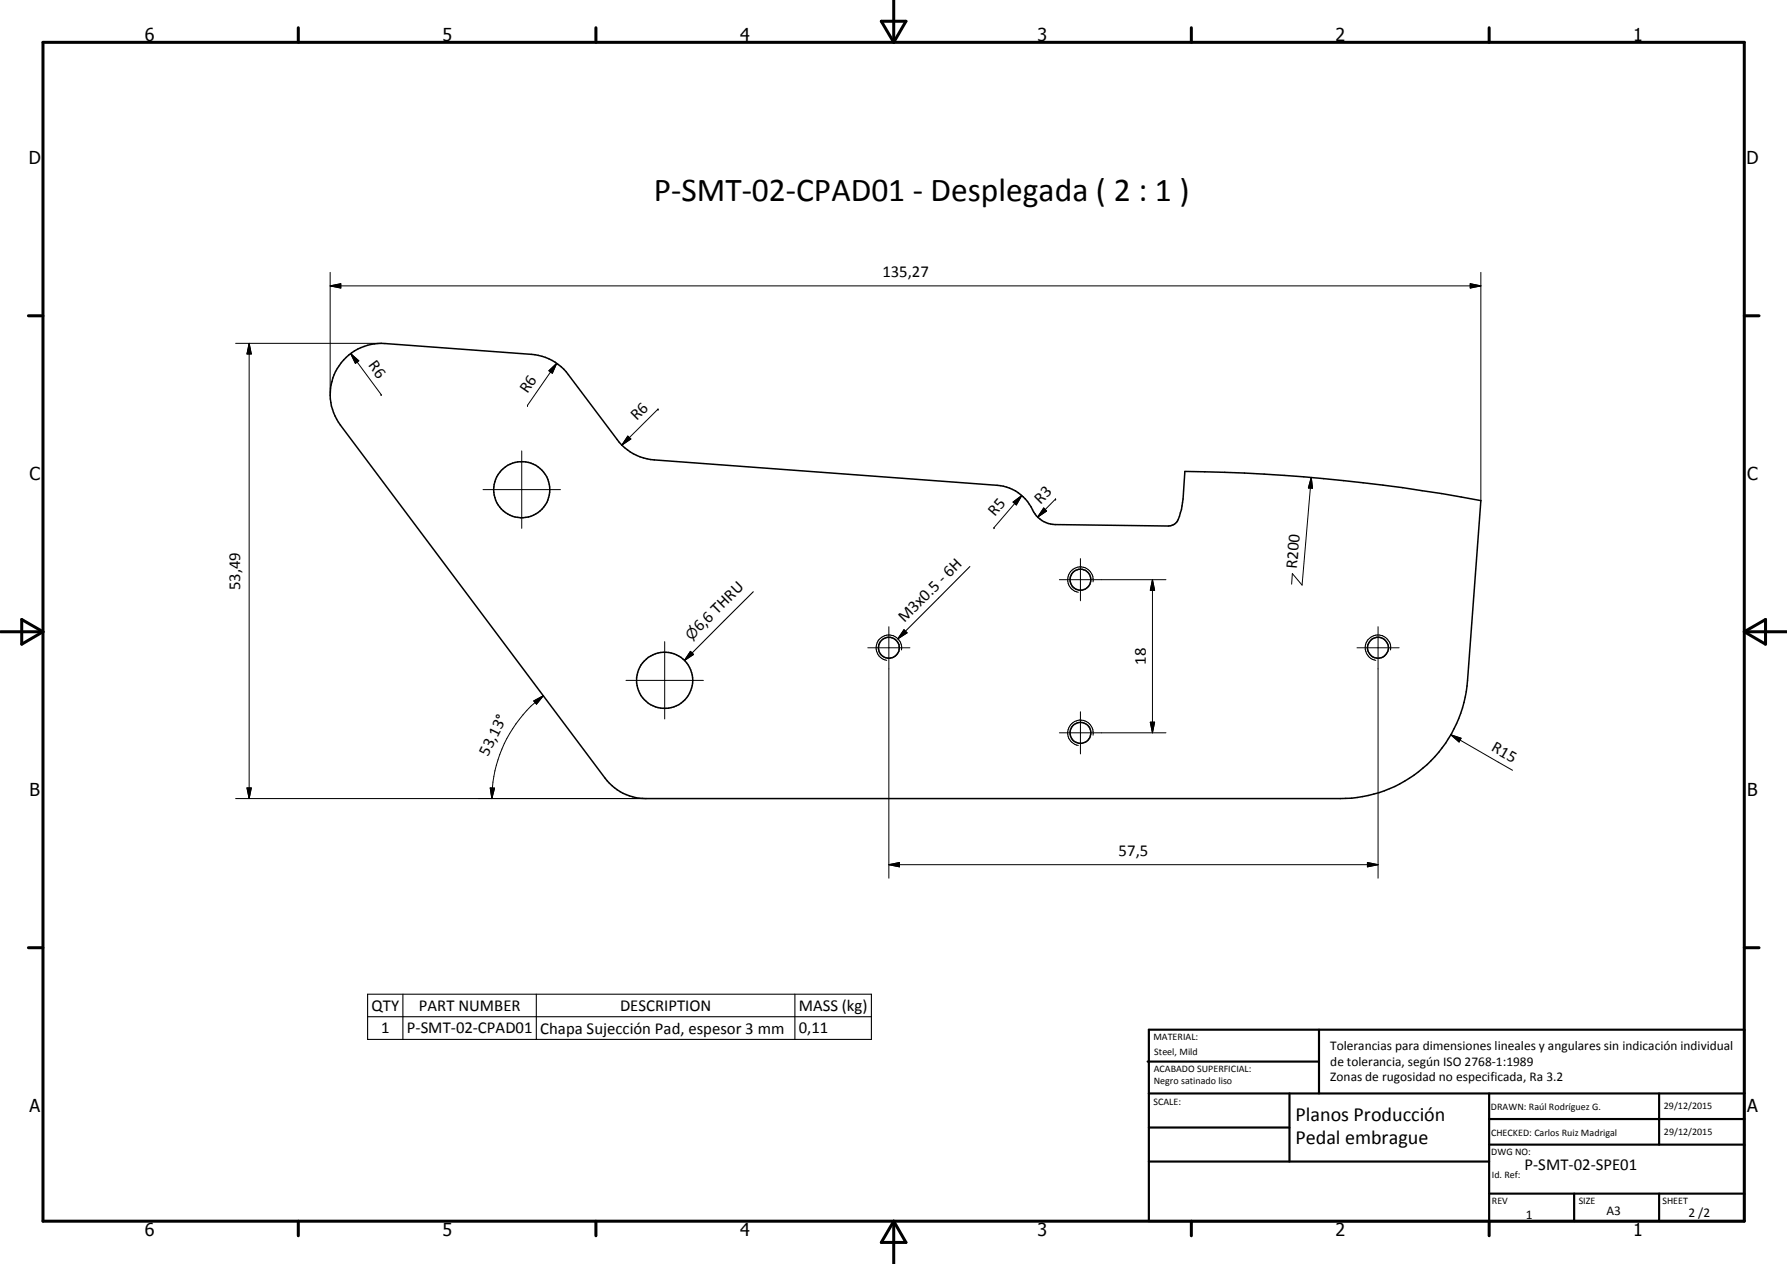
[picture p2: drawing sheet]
<svg xmlns="http://www.w3.org/2000/svg" width="420mm" height="297mm" viewBox="0 0 420 297" stroke-linecap="round" stroke-linejoin="round" font-family="sans-serif">
<g fill="none" stroke="#000" stroke-width=".35">
<path d="M80.8 84.6a12 12 0 0 1 9.7-3.9l34.4 2.6a11.8 11.8 0 0 1 8.7 4.8l11.5 15.2a11.8 11.8 0 0 0 8.7 4.8l80.6 5.9a10 10 0 0 1 8.6 6.3 6 6 0 0 0 5.1 3l26.6 .3a2.65 2.65 0 0 0 2.6-2.3l.5-1.5 .4-2.5 .4-6.5a402.4 402.4 0 0 1 69.6 6.8l-3.2 42.3a29.9 29.9 0 0 1-29.9 27.8h-163.2a11.9 11.9 0 0 1-9.6-4.8l-62.3-83a12 12 0 0 1 .8-15.3z"/>
<circle cx="122.7" cy="115.1" r="6.6"/>
<circle cx="254" cy="136.2" r="2.46"/>
<circle cx="156.3" cy="159.9" r="6.6"/>
<circle cx="209" cy="152.2" r="2.45"/>
<circle cx="324" cy="152.2" r="2.46"/>
<circle cx="254" cy="172.2" r="2.46"/>
</g>
<g fill="none" stroke="#000" stroke-width=".25">
<path d="M177.1 139.1l-16.2 16.1M228 133.1l-16.9 17M257 136.7a3 3 0 0 0-2.5-3.4 3 3 0 0 0-3.4 2.4 3 3 0 0 0 2.4 3.5M162.3 153.1l.8 .7-2.2 1.4zM211.1 150.1a3 3 0 0 0-4.8 .8 3 3 0 0 0 2.2 4.3M211.1 150.1l.5 .6 .3 .8 .1 1.2M212.5 148l.8 .7-2.2 1.4zM326.9 152.7a3 3 0 0 0-2.4-3.4 3 3 0 0 0-3.5 2.4 3 3 0 0 0 2.5 3.5M257 172.8a2.99 2.99 0 0 0-2.4-3.5 2.99 2.99 0 0 0-3.5 2.4 2.99 2.99 0 0 0 2.4 3.5M86.4 233.6h118.5v10.7h-118.5zM86.4 238.9h118.5M94.7 233.6v10.7"/>
<path d="M126.1 233.6v10.7M186.9 233.6v10.7"/>
</g>
<g fill="none" stroke="#000" stroke-width=".71">
<path d="M10.1 9.9h400v277.1h-400zM70.1 6.5v3.4M140.1 6.5v3.4M207.2 5h5.8l-2.9 4.9zM210.1 0v9.9M280.1 6.5v3.4M350.1 6.5v3.4M6.7 74.2h3.4M410.1 74.2h3.5M.1 148.5h10M5.1 145.6l5 2.9-5 2.9zM410.1 148.5h10"/>
<path d="M410.1 148.5l5-2.9v5.8zM6.7 222.7h3.4M410.1 222.7h3.5M70.1 287v3.4M140.1 287v3.4M210.1 287v10M210.1 287l2.9 5h-5.8zM280.1 287v3.4M350.1 287v3.4"/>
</g>
<g fill="none" stroke="#000" stroke-width=".51">
<path d="M269.8 249.5h40.3M270.1 242h140v45h-140zM270.1 257h140M303.2 257v16M310.1 242v15M350.1 257v30M390.1 257v12M270.1 265h33.1M270.1 273h80M350.1 269h60M350.1 263h60M350.1 280.5h60"/>
<path d="M370.1 280.5v6.5M390.1 280.5v6.5"/>
</g>
<g fill="none" stroke="#000" stroke-width=".24">
<path d="M77.6 67.2l2.5-.5v1zM77.6 67.2h270.6M77.6 64v28.7M345.7 66.7l2.5 .5-2.5 .5zM348.2 64v53.6M55.4 80.7h34.2M58.6 80.7l.5 2.5h-1zM58.6 80.7v107M82.5 83.1l1.9 1.7-.8 .6zM82.5 83.1l7.1 9.6M89.6 92.7h.1M124 95.2h.1"/>
<path d="M129.1 87.1l1.8-1.7-1 2.3zM130.9 85.4l-6.9 9.8M154.7 96.1h.1M154.7 96.1l-8.5 8.5M113.6 115.1h18.2M122.7 106v18.2M147.6 102.5l.7 .7-2.1 1.4zM238.2 118l2-1.5-1.2 2.2zM240.2 116.5l-6.5 7.5M245.4 119.4l.7 .7-2.1 1.4zM248.2 117.3h.1M248.2 117.3l-4.2 4.2"/>
<path d="M308.3 112.2l.3 2.5h-1zM308.3 112.2l-2.2 25.3-2.2-2.7-.2 2.5M233.7 124h.1M249.1 136.2h25M254 131.3v9.9M271 136.2l.5 2.5h-1zM271 136.2v36M147.2 159.9h18.2M156.3 150.8v18.2M204 152.2h9.9M209 147.3v59.1M319.1 152.2h9.9"/>
<path d="M324 147.3v59.1M125.5 164.7l2.3-1.2-1.7 2zM127.8 163.5a30.3 30.3 0 0 0-12.2 24.2M249.1 172.2h25M254 167.3v9.9M270.5 169.7h1l-.5 2.5zM341.1 172.7l2.4 .8-.4 .9zM341.1 172.7l14.5 8.3M55.4 187.7h96.5M58.1 185.2h1l-.5 2.5zM115.3 185.2h1l-.7 2.5zM209 203.2l2.5-.5v1z"/>
<path d="M209 203.2h115M321.5 202.7l2.5 .5-2.5 .5z"/>
</g>
<g fill="#000">
<path d="M77.6 67.2l2.5-.5v1zM345.7 66.7l2.5 .5-2.5 .5zM58.6 80.7l.5 2.5h-1zM82.5 83.1l1.9 1.7-.8 .6zM129.1 87.1l1.8-1.7-1 2.3zM147.6 102.5l.7 .7-2.1 1.4zM238.2 118l2-1.5-1.2 2.2zM245.4 119.4l.7 .7-2.1 1.4zM308.3 112.2l.3 2.5h-1zM271 136.2l.5 2.5h-1zM162.3 153.1l.8 .7-2.2 1.4zM212.5 148l.8 .7-2.2 1.4z"/>
<path d="M125.5 164.7l2.3-1.2-1.7 2zM270.5 169.7h1l-.5 2.5zM341.1 172.7l2.4 .8-.4 .9zM58.1 185.2h1l-.5 2.5zM115.3 185.2h1l-.7 2.5zM209 203.2l2.5-.5v1zM321.5 202.7l2.5 .5-2.5 .5z"/>
</g>
<text font-size="7.9" x="153.7" y="47.2">P-SMT-02-CPAD01 - Desplegada ( 2 : 1 )</text>
<g font-size="4.7">
<text x="304.6" y="263.5">Planos Producción</text>
<text x="304.6" y="268.9">Pedal embrague</text>
</g>
<g font-size="4.2">
<text x="34" y="9.6">6</text>
<text x="104" y="9.6">5</text>
<text x="174" y="9.6">4</text>
<text x="244" y="9.6">3</text>
<text x="314" y="9.6">2</text>
<text x="384" y="9.6">1</text>
<text x="6.8" y="38.7">D</text>
<text x="410.6" y="38.7">D</text>
<text x="7" y="112.9">C</text>
<text x="410.8" y="112.9">C</text>
<text x="7" y="187.1">B</text>
<text x="410.8" y="187.1">B</text>
<text x="7" y="261.4">A</text>
<text x="410.8" y="261.4">A</text>
<text x="34" y="290.4">6</text>
<text x="104" y="290.4">5</text>
<text x="174" y="290.4">4</text>
<text x="244" y="290.4">3</text>
<text x="314" y="290.4">2</text>
<text x="384" y="290.4">1</text>
</g>
<g font-size="3.9">
<text x="207.5" y="65.1">135,27</text>
<text x="86.5" y="85.8" transform="rotate(53 86.5 85.8)">R6</text>
<text x="124" y="92.6" transform="rotate(-55 124 92.6)">R6</text>
<text x="149.7" y="98.9" transform="rotate(-45 149.7 98.9)">R6</text>
<text x="244.7" y="118.7" transform="rotate(-45 244.7 118.7)">R3</text>
<text x="233.9" y="121.5" transform="rotate(-49 233.9 121.5)">R5</text>
<text x="304.9" y="133.7" transform="rotate(-85 304.9 133.7)">R200</text>
<text x="56.5" y="138.7" transform="rotate(-90 56.5 138.7)">53,49</text>
<text x="164.5" y="148.6" transform="rotate(-45 164.5 148.6)">6,6 THRU</text>
<text x="212.7" y="146.4" transform="rotate(-45 212.7 146.4)">M3x0.5 - 6H</text>
<text x="269.4" y="156.3" transform="rotate(-90 269.4 156.3)">18</text>
<text x="114.7" y="177.8" transform="rotate(-63 114.7 177.8)">53,13°</text>
<text x="350.4" y="176.3" transform="rotate(30 350.4 176.3)">R15</text>
<text x="263" y="201.1">57,5</text>
<text x="87.4" y="237.6">QTY</text>
<text x="98.5" y="237.5">PART NUMBER</text>
<text x="145.8" y="237.6">DESCRIPTION</text>
<text x="187.8" y="237.7">MASS (kg)</text>
<text x="89.6" y="242.9">1</text>
<text x="95.7" y="242.9">P-SMT-02-CPAD01</text>
<text x="127" y="243">Chapa Sujección Pad, espesor 3 mm</text>
<text x="187.8" y="242.9">0,11</text>
<text x="358.5" y="275">P-SMT-02-SPE01</text>
</g>
<text font-size="3.3" x="162.5" y="150.6" transform="rotate(-45 162.5 150.6)">n</text>
<g font-size="3.1">
<text x="312.7" y="246.8">Tolerancias para dimensiones lineales y angulares sin indicación individual</text>
<text x="312.7" y="250.4">de tolerancia, según ISO 2768-1:1989</text>
<text x="312.7" y="254">Zonas de rugosidad no especificada, Ra 3.2</text>
<text x="358.7" y="286.5">1</text>
<text x="377.7" y="285.6">A3</text>
<text x="397" y="285.9">2 /2</text>
</g>
<g font-size="2.4">
<text x="271.2" y="244.4">MATERIAL:</text>
<text x="271.3" y="252">ACABADO SUPERFICIAL:</text>
<text x="271.4" y="247.9">Steel, Mild</text>
<text x="271.3" y="254.6">Negro satinado liso</text>
<text x="271.2" y="259.7">SCALE:</text>
<text x="350.6" y="260.8">DRAWN: Raúl Rodríguez G.</text>
<text x="391.2" y="260.6">29/12/2015</text>
<text x="350.6" y="266.9">CHECKED: Carlos Ruiz Madrigal</text>
<text x="391.2" y="266.7">29/12/2015</text>
<text x="350.6" y="271.4">DWG NO:</text>
<text x="350.8" y="276.9">Id. Ref:</text>
<text x="350.8" y="282.8">REV</text>
<text x="371.2" y="282.9">SIZE</text>
<text x="390.9" y="282.9">SHEET</text>
</g>
</svg>
